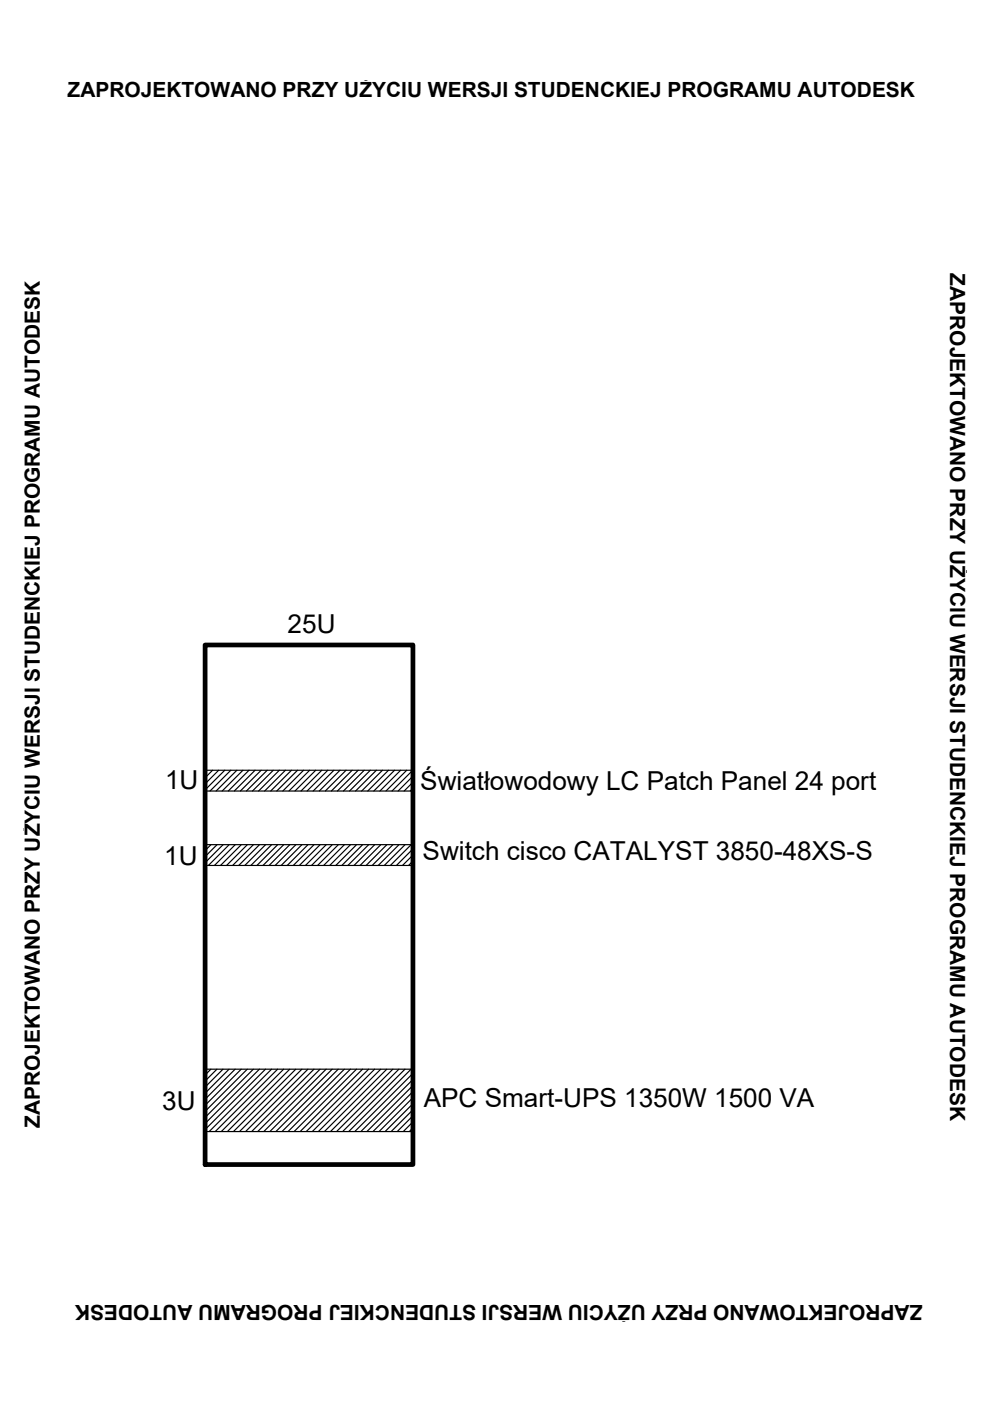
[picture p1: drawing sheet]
<svg xmlns="http://www.w3.org/2000/svg" width="210mm" height="297mm" viewBox="0 0 210 297" stroke-linecap="round" stroke-linejoin="round" font-family="sans-serif">
<!-- layer: 0 -->
<g fill="none" stroke="#000" stroke-width=".25">
<path d="M43.5 163.3h44.1v4.4h-44.1zM43.5 179.1h44.1v4.4h-44.1zM43.8 163.3l-.3 .3M44.7 179.1l-1.2 1.2M45.1 163.3l-1.6 1.6M46 179.1l-2.5 2.5M46.4 163.3l-2.9 2.9M47.3 179.1l-3.8 3.8M47.7 163.3l-4.2 4.2M48.6 179.1l-4.4 4.4M48.9 163.3l-4.4 4.4M49.9 179.1l-4.4 4.4"/>
<path d="M50.2 163.3l-4.4 4.4M51.2 179.1l-4.4 4.4M51.5 163.3l-4.4 4.4M52.5 179.1l-4.5 4.4M52.8 163.3l-4.4 4.4M53.7 179.1l-4.4 4.4M54.1 163.3l-4.4 4.4M55 179.1l-4.4 4.4M55.4 163.3l-4.4 4.4M56.3 179.1l-4.4 4.4M56.7 163.3l-4.5 4.4M57.6 179.1l-4.4 4.4"/>
<path d="M57.9 163.3l-4.4 4.4M58.9 179.1l-4.4 4.4M59.2 163.3l-4.4 4.4M60.2 179.1l-4.4 4.4M60.5 163.3l-4.4 4.4M61.5 179.1l-4.5 4.4M61.8 163.3l-4.4 4.4M62.7 179.1l-4.4 4.4M63.1 163.3l-4.4 4.4M64 179.1l-4.4 4.4M64.4 163.3l-4.4 4.4M65.3 179.1l-4.4 4.4"/>
<path d="M65.7 163.3l-4.4 4.4M66.6 179.1l-4.4 4.4M66.9 163.3l-4.4 4.4M67.9 179.1l-4.4 4.4M68.2 163.3l-4.4 4.4M69.2 179.1l-4.4 4.4M69.5 163.3l-4.4 4.4M70.5 179.1l-4.5 4.4M70.8 163.3l-4.4 4.4M71.7 179.1l-4.4 4.4M72.1 163.3l-4.4 4.4M73 179.1l-4.4 4.4"/>
<path d="M73.4 163.3l-4.4 4.4M74.3 179.1l-4.4 4.4M74.7 163.3l-4.5 4.4M75.6 179.1l-4.4 4.4M75.9 163.3l-4.4 4.4M76.9 179.1l-4.4 4.4M77.2 163.3l-4.4 4.4M78.2 179.1l-4.4 4.4M78.5 163.3l-4.4 4.4M79.5 179.1l-4.4 4.4M79.8 163.3l-4.4 4.4M80.7 179.1l-4.4 4.4"/>
<path d="M81.1 163.3l-4.4 4.4M82 179.1l-4.4 4.4M82.4 163.3l-4.4 4.4M83.3 179.1l-4.4 4.4M83.7 163.3l-4.4 4.4M84.6 179.1l-4.4 4.4M84.9 163.3l-4.4 4.4M85.9 179.1l-4.4 4.4M86.2 163.3l-4.4 4.4M87.2 179.1l-4.4 4.4M87.5 163.3l-4.4 4.4M87.6 164.6l-3.2 3.1"/>
<path d="M87.6 165.8l-1.9 1.9M87.6 167.1l-.6 .6M87.6 180l-3.5 3.5M87.6 181.3l-2.3 2.2M87.6 182.6l-1 .9M43.5 226.7h44.1v13.2h-44.1zM44.7 226.7l-1.2 1.2M46 226.7l-2.5 2.5M47.3 226.7l-3.8 3.8M48.6 226.7l-5.1 5.1M49.9 226.7l-6.4 6.4M51.1 226.7l-7.6 7.6"/>
<path d="M52.4 226.7l-8.9 8.9M53.7 226.7l-10.2 10.2M55 226.7l-11.5 11.5M56.3 226.7l-12.8 12.8M57.6 226.7l-13.3 13.2M58.9 226.7l-13.3 13.2M60.1 226.7l-13.2 13.2M61.4 226.7l-13.2 13.2M62.7 226.7l-13.2 13.2M64 226.7l-13.2 13.2M65.3 226.7l-13.2 13.2M66.6 226.7l-13.2 13.2"/>
<path d="M67.9 226.7l-13.3 13.2M69.1 226.7l-13.2 13.2M70.4 226.7l-13.2 13.2M71.7 226.7l-13.2 13.2M73 226.7l-13.2 13.2M74.3 226.7l-13.2 13.2M75.6 226.7l-13.2 13.2M76.9 226.7l-13.3 13.2M78.2 226.7l-13.3 13.2M79.4 226.7l-13.2 13.2M80.7 226.7l-13.2 13.2M82 226.7l-13.2 13.2"/>
<path d="M83.3 226.7l-13.2 13.2M84.6 226.7l-13.2 13.2M85.9 226.7l-13.3 13.2M87.2 226.7l-13.3 13.2M87.6 227.6l-12.4 12.3M87.6 228.9l-11.1 11M87.6 230.2l-9.8 9.7M87.6 231.4l-8.5 8.5M87.6 232.7l-7.2 7.2M87.6 234l-6 5.9M87.6 235.3l-4.7 4.6M87.6 236.6l-3.4 3.3"/>
<path d="M87.6 237.9l-2.1 2M87.6 239.2l-.8 .7"/>
</g>
<path d="M43.5 136.7h44.1v110.2h-44.1z" fill="none" stroke="#000" stroke-width="1"/>
<g font-size="5.5">
<text x="61" y="134.2">25U</text>
<text x="35" y="167.4">1U</text>
<text x="89.1" y="167.6">Światłowodowy LC Patch Panel 24 port</text>
<text x="34.8" y="183.3">1U</text>
<text x="89.6" y="182.4">Switch cisco CATALYST 3850-48XS-S</text>
<text x="34.4" y="235.3">3U</text>
<text x="89.9" y="234.7">APC Smart-UPS 1350W 1500 VA</text>
</g>
<g font-size="4.4">
<text x="14.3" y="20.6">ZAPROJEKTOWANO PRZY UŻYCIU WERSJI STUDENCKIEJ PROGRAMU AUTODESK</text>
<text x="201.5" y="58" transform="rotate(90 201.5 58)">ZAPROJEKTOWANO PRZY UŻYCIU WERSJI STUDENCKIEJ PROGRAMU AUTODESK</text>
<text x="8.4" y="239.2" transform="rotate(-90 8.4 239.2)">ZAPROJEKTOWANO PRZY UŻYCIU WERSJI STUDENCKIEJ PROGRAMU AUTODESK</text>
<text x="195.6" y="276.6" transform="rotate(-180 195.6 276.6)">ZAPROJEKTOWANO PRZY UŻYCIU WERSJI STUDENCKIEJ PROGRAMU AUTODESK</text>
</g>
</svg>
